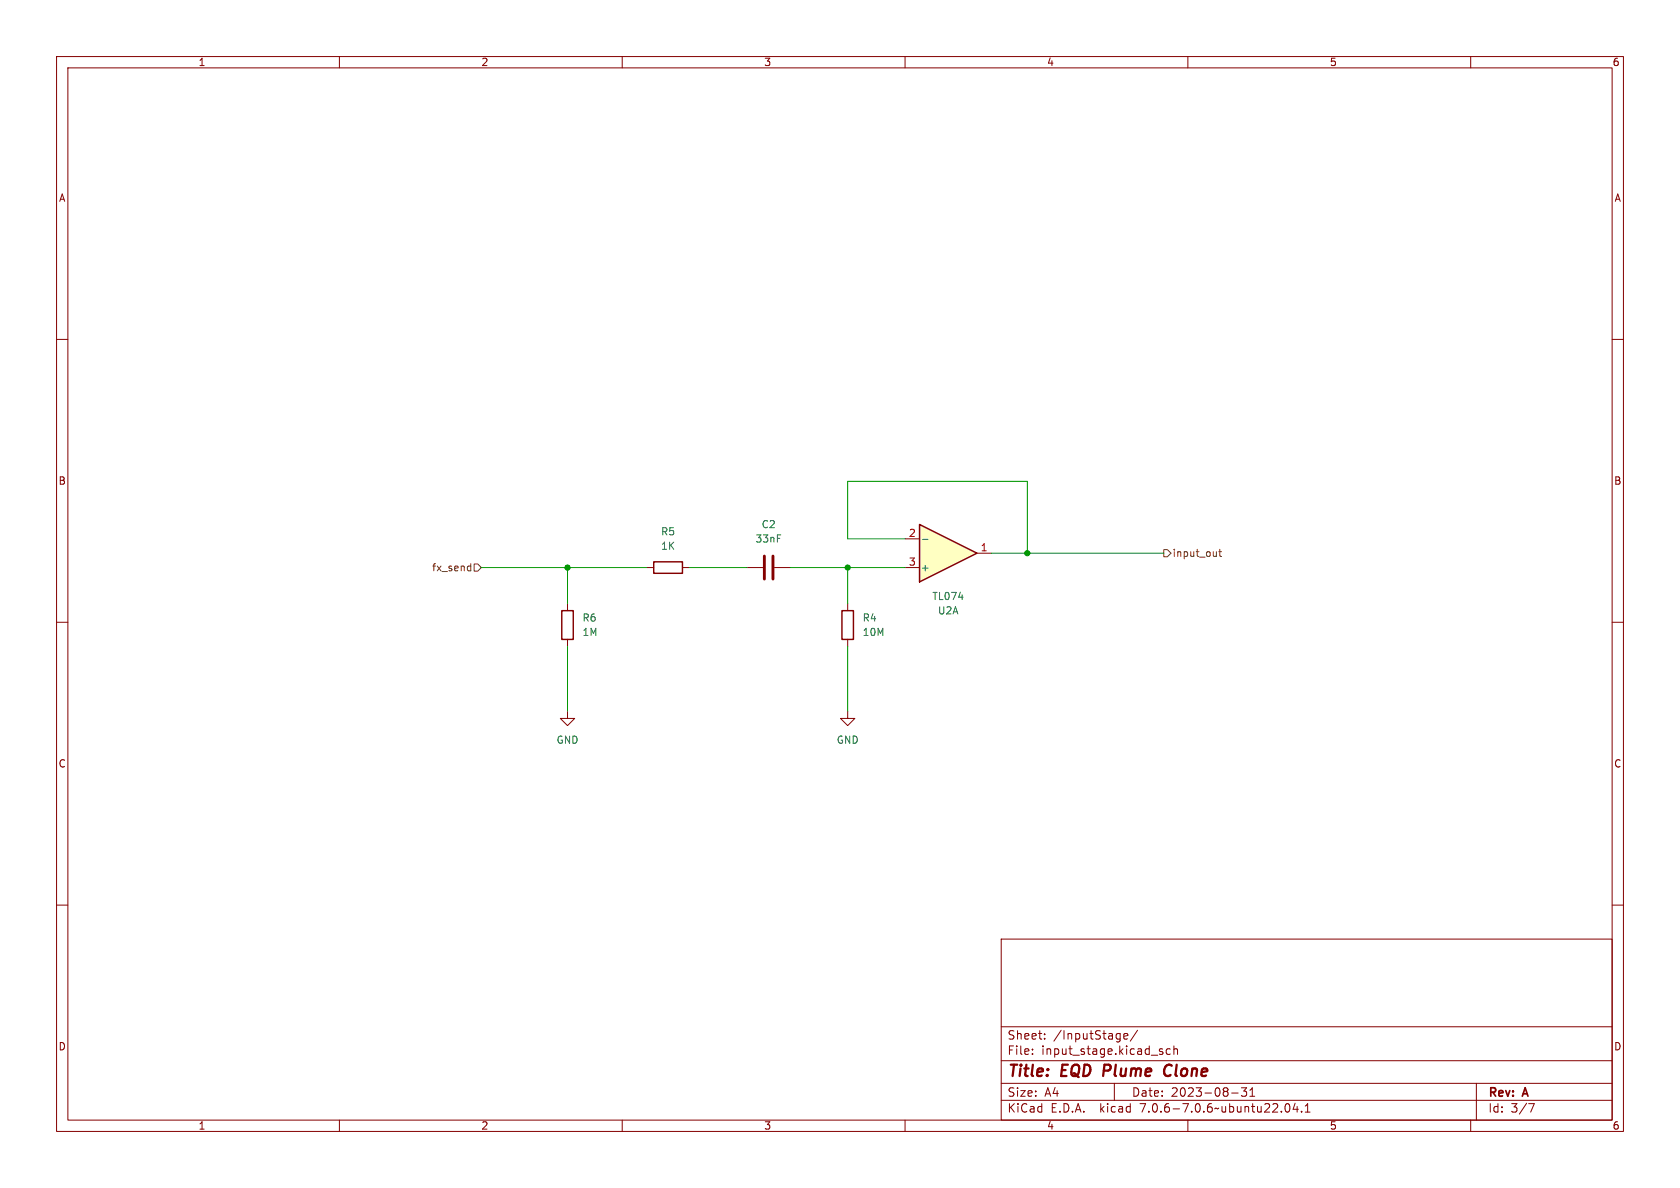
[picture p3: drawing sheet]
<svg xmlns="http://www.w3.org/2000/svg" width="297mm" height="210mm" viewBox="0 0 297 210" stroke-linecap="round" stroke-linejoin="round" font-family="sans-serif">
<g fill="none" stroke="#840000" stroke-width=".18">
<path d="M10 10h277v190h-277zM12 12h273v186h-273zM60 10v2M110 10v2M160 10v2M210 10v2M260 10v2M10 60h2M285 60h2M10 110h2M100.3 106.7v1.3M100.3 113v1.3"/>
<path d="M114.3 100.3h1.3M120.6 100.3h1.3M132.1 100.3h2.8M136.9 100.3h2.8M285 110h2M100.3 125.7v1.3h1.3l-1.3 1.3-1.2-1.3h1.2M149.9 125.7v1.3h1.2l-1.2 1.3-1.3-1.3h1.3M10 160h2M285 160h2M177 166h108v32h-108zM60 198v2M110 198v2"/>
<path d="M160 198v2M177 194.5h108M177 191.5h108M177 187.5h108M177 181.5h108M182.5 186.3v.1M182.5 185.5v.1M184.7 183.6v.1M184.7 182.8v.1M197 191.5v3M198.7 183.2l.7-.1-.1-.3-.4-.1-.2 .2v.7h.6M201.1 182.1l-1.3 2"/>
<path d="M205.2 185.9l.3 .1 .1 .2-.2 .2h-.3M205.2 185.4l.3 .1M206.9 185.5l-.4-.1-.3 .3v.4l.1 .2h.6M207.5 185.5l.2-.1 .4 .1 .1 .9M207.5 184.9v1.5M210 198v2M217.7 193.2h1.2M219.5 192.3h.9l-.5 .6 .4 .1v.7l-.2 .1h-.4l-.2-.1M221 193.8h.8M221 192.7l.4-.4v1.5M227.3 195.2l.2-.1a.81 .81 0 0 1 .6 .6 .81 .81 0 0 1-.3 .8l-.1 .1a.81 .81 0 0 1-.4-1.4zM229 195l-.4 1.1h.9"/>
<path d="M229.3 195.6v1M230.1 196.5v.1M230.7 196.6h.9M230.7 195.5l.5-.4v1.5M260 198v2M261 191.5v6.5M270.2 195.1h1l-.6 1.5"/>
</g>
<path d="M195.3 188.2l-.3 2M206.8 188.2a1.13 1.13 0 0 0-1 .7 1.13 1.13 0 0 0 .3 1.2l.2 .1 .5-.1" fill="none" stroke="#840000" stroke-width=".4"/>
<path d="M115.6 99.3h5v2h-5zM99.3 108h2v5h-2z" fill="none" stroke="#840000" stroke-width=".25"/>
<path d="M135.1 98.3v4.1M136.7 98.3v4.1" fill="none" stroke="#840000" stroke-width=".51"/>
<path d="M162.6 92.7l10.1 5.1-10.1 5.1z" fill="#ffffc2"/>
<path d="M162.6 92.7l10.1 5.1-10.1 5.1zM148.8 108h2.1v5h-2.1z" fill="none" stroke="#840000" stroke-width=".25"/>
<path d="M160 95.3h2.6M172.7 97.8h2.6M149.9 106.7v1.3M149.9 113v1.3M160 100.3h2.6" fill="none" stroke="#840000" stroke-width=".18"/>
<path d="M163.1 95.3h1" fill="none" stroke="#006464" stroke-width=".18"/>
<path d="M83.2 99.6v1.3M83.8 99.7h.7l.6 .6-.6 .7h-.7zM205.7 97.2h.7l.6 .6-.6 .6h-.7zM215.5 97.5h.4M215.6 97.1v1.1l.3 .2M82.9 100.1h.3M83.2 100.8l-.3 .1" fill="none" stroke="#725600" stroke-width=".18"/>
<path d="M160 95.3h-10.1v-10.2h31.7v12.7M175.3 97.8h30.4M85.1 100.3h29.2M100.3 100.3v6.4M100.3 114.3v11.4M121.9 100.3h10.2M139.7 100.3h20.3M149.9 100.3v6.4M149.9 114.3v11.4" fill="none" stroke="#009600" stroke-width=".18"/>
<g fill="#009600" stroke="#009600" stroke-width=".18">
<circle cx="149.9" cy="100.3" r=".46"/>
<circle cx="100.3" cy="100.3" r=".46"/>
<circle cx="181.6" cy="97.8" r=".46"/>
</g>
<g font-size="2.8" fill="#840000">
<text x="178" y="190.9">Title:</text>
<text x="187.7" y="190.9">EQD</text>
<text x="195.9" y="190.9">Plume</text>
<text x="207.4" y="190.9">Clone</text>
</g>
<g font-size="2.1" fill="#840000">
<text x="178" y="184">Sheet:</text>
<text x="186.2" y="184">/InputStage/</text>
<text x="178" y="186.7">File:</text>
<text x="184.1" y="186.7">input_stage.kicad_sch</text>
<text x="178" y="196.9">KiCad</text>
<text x="178" y="194.1">Size:</text>
<text x="184.7" y="194.1">A4</text>
<text x="185.7" y="196.9">E.D.A.</text>
<text x="194.6" y="196.9">kicad</text>
<text x="200" y="194.1">Date:</text>
<text x="201.8" y="196.9">7.0.6-7.0.6~ubuntu22.04.1</text>
<text x="207" y="194.1">2023-08-31</text>
<text x="263" y="194.3">Rev:</text>
<text x="263" y="196.9">Id:</text>
<text x="267.1" y="196.9">3/7</text>
<text x="269.4" y="194.3">A</text>
</g>
<g font-size="1.8" fill="#840000">
<text x="35" y="11.9">1</text>
<text x="85" y="11.9">2</text>
<text x="135" y="11.9">3</text>
<text x="185" y="11.9">4</text>
<text x="235" y="11.9">5</text>
<text x="285" y="11.9">6</text>
<text x="10.3" y="35.9">A</text>
<text x="285.3" y="35.9">A</text>
<text x="10.3" y="85.9">B</text>
<text x="285.3" y="85.9">B</text>
<text x="10.3" y="135.9">C</text>
<text x="285.3" y="135.9">C</text>
<text x="10.3" y="185.9">D</text>
<text x="285.3" y="185.9">D</text>
<text x="35" y="199.9">1</text>
<text x="85" y="199.9">2</text>
<text x="135" y="199.9">3</text>
<text x="185" y="199.9">4</text>
<text x="235" y="199.9">5</text>
<text x="285" y="199.9">6</text>
</g>
<g font-size="1.8" fill="#006464">
<text x="116.8" y="94.8">R5</text>
<text x="134.5" y="93.6">C2</text>
<text x="116.8" y="97.4">1K</text>
<text x="133.5" y="96.1">33nF</text>
<text x="162.7" y="101.2">+</text>
<text x="164.7" y="106.3">TL074</text>
<text x="102.9" y="110.1">R6</text>
<text x="102.9" y="112.6">1M</text>
<text x="152.4" y="110.1">R4</text>
<text x="152.4" y="112.6">10M</text>
<text x="165.7" y="108.8">U2A</text>
<text x="98.3" y="131.7">GND</text>
<text x="147.8" y="131.7">GND</text>
</g>
<g font-size="1.8" fill="#a90000">
<text x="160.6" y="95">2</text>
<text x="160.6" y="100.1">3</text>
<text x="173.3" y="97.5">1</text>
</g>
<g font-size="1.8" fill="#725600">
<text x="76.3" y="101.2">fx_send</text>
<text x="207.2" y="98.7">input_out</text>
</g>
</svg>
